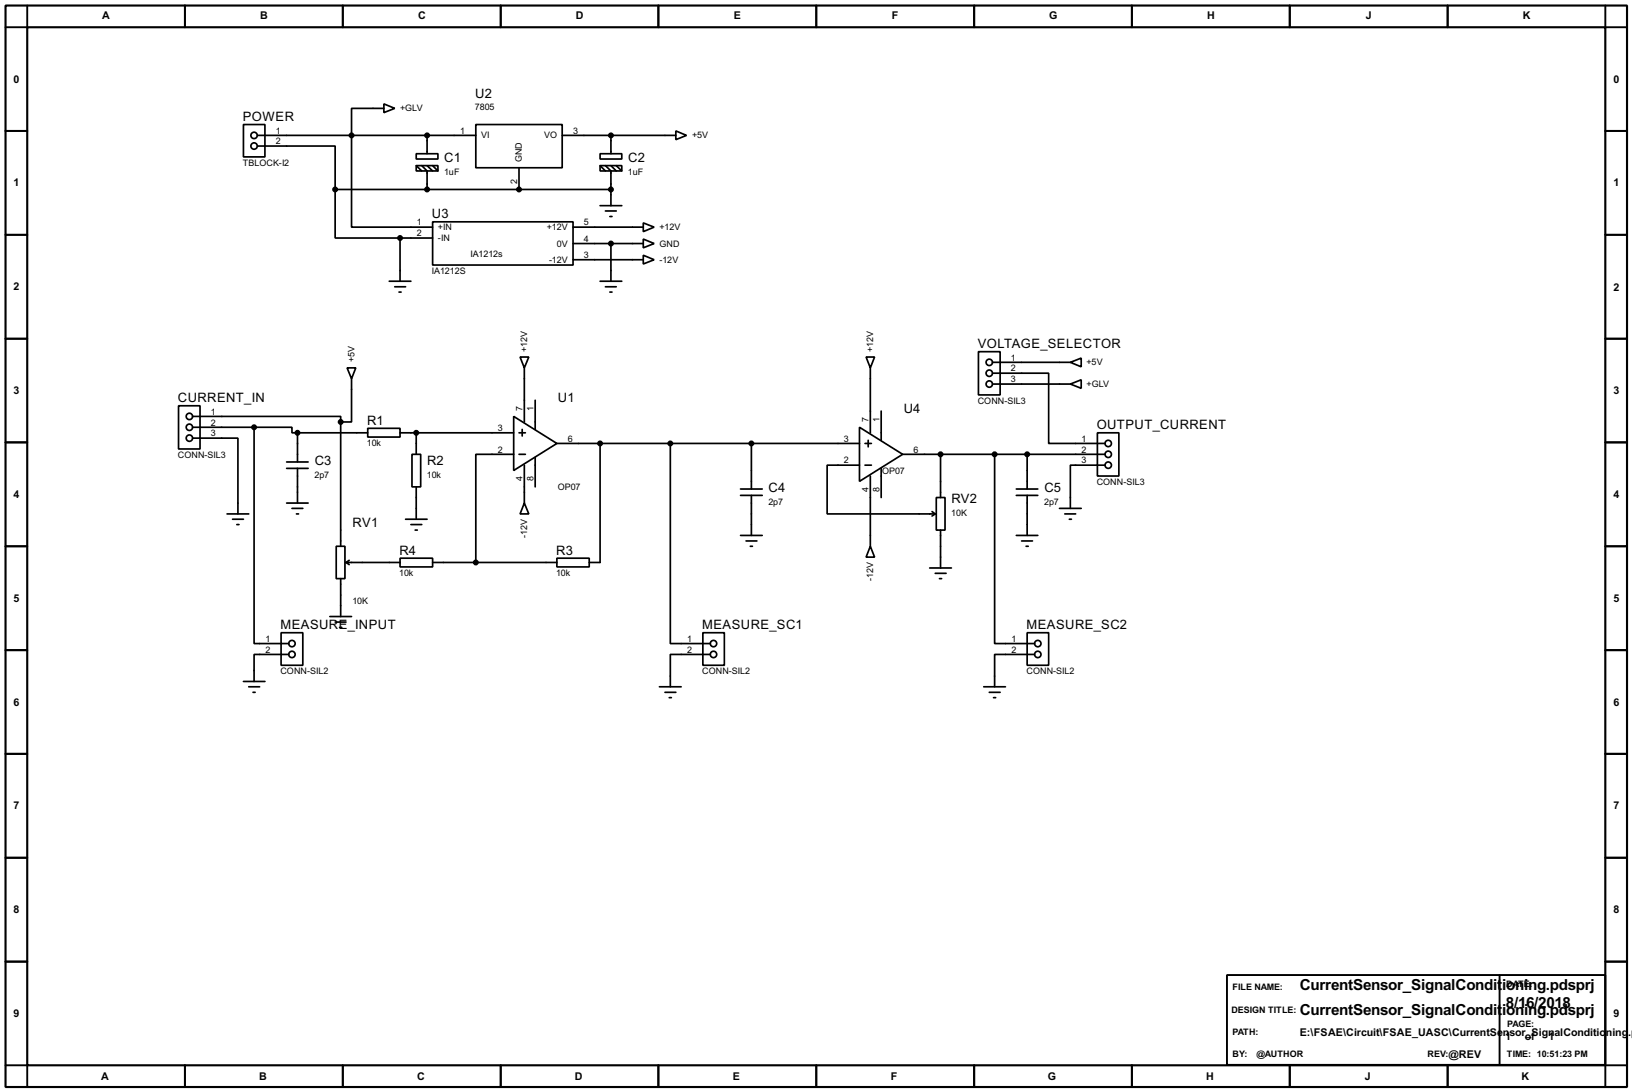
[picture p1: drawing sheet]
<svg xmlns="http://www.w3.org/2000/svg" width="383mm" height="256mm" viewBox="0 0 383 256" stroke-linecap="round" stroke-linejoin="round" font-family="sans-serif">
<path d="M1.3 1.3h381v254h-381zM6.4 6.4h370.8v243.8h-370.8z" fill="none" stroke="#000" stroke-width=".5"/>
<g fill="none" stroke="#000" stroke-width=".45">
<path d="M6.4 1.3v5.1h-5.1M43.5 1.3v5.1M80.6 1.3v5.1M117.7 1.3v5.1M154.7 1.3v5.1M191.8 1.3v5.1M228.9 1.3v5.1M266 1.3v5.1M303.1 1.3v5.1M340.2 1.3v5.1M377.2 1.3v5.1h5.1M1.3 30.8h5.1"/>
<path d="M377.2 30.8h5.1M1.3 55.2h5.1M377.2 55.2h5.1M1.3 79.6h5.1M377.2 79.6h5.1M1.3 103.9h5.1M377.2 103.9h5.1M1.3 128.3h5.1M377.2 128.3h5.1M1.3 152.7h5.1M377.2 152.7h5.1M1.3 177.1h5.1"/>
<path d="M377.2 177.1h5.1M1.3 201.5h5.1M377.2 201.5h5.1M1.3 225.9h5.1M288.3 229h88.9v21.1h-88.9zM352.4 229v21.1M377.2 225.9h5.1M1.3 250.2h5.1v5.1M43.5 250.2v5.1M80.6 250.2v5.1M117.7 250.2v5.1M154.7 250.2v5.1"/>
<path d="M191.8 250.2v5.1M228.9 250.2v5.1M266 250.2v5.1M303.1 250.2v5.1M340.2 250.2v5.1M382.3 250.2h-5.1v5.1"/>
</g>
<g fill="none" stroke="#000" stroke-width=".4">
<path d="M57.2 29.3h5.1v7.6h-5.1zM60.5 34.3h18.3v10.2M60.5 31.8h51.3M90.2 24.4l2.6 1.1-2.6 1zM90.2 25.5h-7.6v27.9h19.1M97.8 36.1h5.1v1.3h-5.1zM97.8 38.9h5.1v1.3h-5.1zM97.8 38.9l1.3 1.3M99.1 38.9l1.3 1.3v4.3M100.4 31.8v4.3M100.4 38.9l1.3 1.3M101.7 38.9l1.2 1.3"/>
<path d="M111.8 29.3h20.3v10.1h-20.3zM122 39.4v5.1M132.1 31.8h26.7M141 36.1h5.1v1.3h-5.1zM141 38.9h5.1v1.3h-5.1zM141 38.9l1.3 1.3M142.3 38.9l1.3 1.3v8.1M143.6 31.8v4.3M143.6 38.9l1.2 1.3M144.8 38.9l1.3 1.3M158.8 30.8l2.5 1-2.5 1zM78.8 44.5v11.4h15.2"/>
<path d="M78.8 44.5h64.8M94 55.9h7.7M94 55.9v10.2M101.7 52.1h33v10.2h-33zM134.7 53.4h16.5M134.7 57.2h16.5M141 48.3h5.1M142.3 49.6h2.5M143.3 50.9h.5M143.6 57.2v8.9M151.2 52.4l2.5 1-2.5 1zM151.2 56.2l2.5 1-2.5 1z"/>
<path d="M151.2 60l2.5 1-2.5 1zM91.5 66.1h5.1M92.8 67.4h2.5M93.8 68.6h.5M134.7 61h16.5M141 66.1h5.1M142.3 67.4h2.5M143.3 68.6h.5M42 95.3h5v10.2h-5zM45.3 97.8h34.8v1.3M80.1 99.1v29.2M81.6 86.4h2l-1 2.6z"/>
<path d="M82.6 89v10.1h-2.5M120.7 97.8l10.2 6.4-10.2 6.3zM122.2 83.9h2.1l-1.1 2.5zM123.2 86.4v12.7M125.8 94v6.9M203.5 83.9h2l-1 2.5zM204.5 86.4v15.3M207.1 96.6v6.8M229.9 82.6h5.1v10.2h-5.1zM233.2 87.7h13.2v16.5h13.2M233.2 85.1h18.3M233.2 90.2h18.3"/>
<path d="M251.5 85.1l2.6-1v2.1zM251.5 90.2l2.6-1v2zM45.3 102.9h10.6v17.8M45.3 100.4h14.4M59.7 100.4v50.8h8.2M59.7 100.4h8.9v1.3h1.3M67.4 110h5M67.4 108.5h5M67.4 118.2h5M68.6 119.4h2.6M69.9 101.7h16.5M69.9 101.7v6.8"/>
<path d="M69.9 110v8.2M86.4 100.6h7.6v2.1h-7.6zM94 101.7h26.7M96.8 106.7h2.1v7.7h-2.1zM97.8 101.7v5M97.8 114.4v7.6M120.7 106.7h-8.9v25.4M122 101.7h1.5M122 106.7h1.5M122.7 100.9v1.5M123.2 118.2l1.1 2.5h-2.1zM123.2 109.3v8.9"/>
<path d="M125.8 107.5v6.9M130.9 104.2h71.1M141 104.2v27.9h-2.5M157.5 104.2v47h9.4M174 116.4h5.1M174 114.9h5.1M176.6 104.2v10.7M176.6 116.4v9.4M202 100.4l10.1 6.3-10.1 6.4zM202 109.3h-7.6v11.4h25.4M203.3 104.2h1.5M203.3 109.3h1.5"/>
<path d="M204 103.4v1.6M204.5 111.8v16.5M207.1 110v6.9M212.1 106.7h47.5M220 116.9h2.1v7.6h-2.1zM221 106.7v10.2M233.7 106.7v44.5h9.4M238.8 116.4h5.1M238.8 114.9h5.1M241.4 106.7v8.2M241.4 116.4v9.4M249 119.4h5.1"/>
<path d="M257.9 101.7h5v10.1h-5zM259.6 109.3h-8.1v10.1M53.4 120.7h5.1M54.7 122h2.5M55.7 123.2h.5M69.7 120.7h.5M79 128.3h2.1v7.6h-2.1zM80.1 135.9v8.9M81.3 132.1h12.7M81.3 132.1l.8 .5M82.1 131.6l-.8 .5M94 131.1h7.7v2.1h-7.7z"/>
<path d="M95.3 122h5.1M96.6 123.2h2.5M97.6 124.5h.5M101.7 132.1h29.2M130.9 131.1h7.6v2.1h-7.6zM174 125.8h5.1M175.3 127.1h2.6M176.3 128.3h.5M204.5 128.3l1 2.6h-2zM218.5 133.4h5.1M219 120.2l.8 .5M219.8 120.7l-.8 .5"/>
<path d="M219.8 134.7h2.5M220.8 135.9h.5M221 124.5v8.9M238.8 125.8h5.1M240.1 127.1h2.5M241.1 128.3h.5M250.2 120.7h2.6M251.3 122h.5M66.1 148.6h5.1v7.7h-5.1zM67.9 153.7h-8.2v6.4M77.5 144.8h5.1M78.8 146.1h2.5"/>
<path d="M79.8 147.4h.5M165.2 148.6h5v7.7h-5zM166.9 153.7h-9.4v7.6M241.4 148.6h5v7.7h-5zM243.1 153.7h-9.4v7.6M57.2 160.1h5.1M58.5 161.3h2.5M59.5 162.6h.5M155 161.3h5.1M156.3 162.6h2.5M157.3 163.9h.5M231.2 161.3h5.1"/>
<path d="M232.5 162.6h2.5M233.5 163.9h.5"/>
<circle cx="59.7" cy="31.8" r=".75"/>
<circle cx="59.7" cy="34.3" r=".75"/>
<circle cx="44.5" cy="97.8" r=".75"/>
<circle cx="232.4" cy="87.7" r=".75"/>
<circle cx="232.4" cy="85.1" r=".75"/>
<circle cx="232.4" cy="90.2" r=".75"/>
<circle cx="44.5" cy="100.4" r=".75"/>
<circle cx="44.5" cy="102.9" r=".75"/>
<circle cx="260.4" cy="106.7" r=".75"/>
<circle cx="260.4" cy="109.3" r=".75"/>
<circle cx="260.4" cy="104.2" r=".75"/>
<circle cx="68.6" cy="153.7" r=".75"/>
<circle cx="68.6" cy="151.2" r=".75"/>
<circle cx="167.6" cy="153.7" r=".75"/>
<circle cx="167.6" cy="151.2" r=".75"/>
<circle cx="243.8" cy="153.7" r=".75"/>
<circle cx="243.8" cy="151.2" r=".75"/>
</g>
<circle cx="122" cy="44.5" r=".2" fill="#000"/>
<g fill="#000" stroke="#000" stroke-width=".4">
<circle cx="82.6" cy="31.8" r=".5"/>
<circle cx="100.3" cy="31.8" r=".5"/>
<circle cx="143.5" cy="31.8" r=".5"/>
<circle cx="78.7" cy="44.5" r=".5"/>
<circle cx="94" cy="55.9" r=".5"/>
<circle cx="100.3" cy="44.5" r=".5"/>
<circle cx="121.9" cy="44.5" r=".5"/>
<circle cx="143.5" cy="57.2" r=".5"/>
<circle cx="143.5" cy="44.5" r=".5"/>
<circle cx="80" cy="99.1" r=".5"/>
<circle cx="59.7" cy="100.4" r=".5"/>
<circle cx="69.9" cy="101.7" r=".5"/>
<circle cx="97.8" cy="101.7" r=".5"/>
<circle cx="141" cy="104.2" r=".5"/>
<circle cx="157.5" cy="104.2" r=".5"/>
<circle cx="176.5" cy="104.2" r=".5"/>
<circle cx="221" cy="106.7" r=".5"/>
<circle cx="233.7" cy="106.7" r=".5"/>
<circle cx="241.3" cy="106.7" r=".5"/>
<circle cx="111.8" cy="132.1" r=".5"/>
</g>
<g font-size="4">
<text x="305.4" y="232.6">CurrentSensor_SignalCondit</text>
<text x="353" y="232.6">ioning.pdsprj</text>
<text x="305.4" y="238.4">CurrentSensor_SignalCondit</text>
<text x="353" y="238.4">ioning.pdsprj</text>
<text x="353.9" y="236.7">8/16/2018</text>
</g>
<g font-size="3.4">
<text x="111.7" y="22.9">U2</text>
<text x="57.1" y="28.5">POWER</text>
<text x="104.4" y="38.1">C1</text>
<text x="147.6" y="38.1">C2</text>
<text x="101.5" y="51.3">U3</text>
<text x="229.8" y="81.8">VOLTAGE_SELECTOR</text>
<text x="41.8" y="94.5">CURRENT_IN</text>
<text x="131.1" y="94.5">U1</text>
<text x="86.3" y="99.8">R1</text>
<text x="212.4" y="97">U4</text>
<text x="257.7" y="100.9">OUTPUT_CURRENT</text>
<text x="74" y="109.3">C3</text>
<text x="100.4" y="109.3">R2</text>
<text x="180.6" y="115.6">C4</text>
<text x="223.6" y="118.2">RV2</text>
<text x="245.4" y="115.6">C5</text>
<text x="82.9" y="123.7">RV1</text>
<text x="93.9" y="130.3">R4</text>
<text x="130.7" y="130.3">R3</text>
<text x="65.9" y="147.8">MEASURE_INPUT</text>
<text x="165" y="147.8">MEASURE_SC1</text>
<text x="241.2" y="147.8">MEASURE_SC2</text>
</g>
<g font-size="2.8">
<text x="24" y="4.5">A</text>
<text x="61.1" y="4.5">B</text>
<text x="98.2" y="4.5">C</text>
<text x="135.3" y="4.5">D</text>
<text x="172.4" y="4.5">E</text>
<text x="209.6" y="4.5">F</text>
<text x="246.5" y="4.5">G</text>
<text x="283.6" y="4.5">H</text>
<text x="320.9" y="4.5">J</text>
<text x="357.8" y="4.5">K</text>
<text x="3.2" y="19.4">0</text>
<text x="379.1" y="19.4">0</text>
<text x="3.2" y="43.8">1</text>
<text x="379.1" y="43.8">1</text>
<text x="3.2" y="68.2">2</text>
<text x="379.1" y="68.4">2</text>
<text x="3.2" y="92.6">3</text>
<text x="379.1" y="92.6">3</text>
<text x="3.2" y="117">4</text>
<text x="379.1" y="117">4</text>
<text x="3.2" y="141.4">5</text>
<text x="379.1" y="141.4">5</text>
<text x="3.2" y="165.8">6</text>
<text x="379.1" y="165.8">6</text>
<text x="3.2" y="190.1">7</text>
<text x="379.1" y="190.1">7</text>
<text x="3.2" y="214.5">8</text>
<text x="379.1" y="214.5">8</text>
<text x="3.2" y="238.9">9</text>
<text x="379.1" y="238.9">9</text>
<text x="305.4" y="243.3">E:\FSAE\Circuit\FSAE_UASC\CurrentSe</text>
<text x="353.2" y="243.3">nsor_SignalConditio</text>
<text x="353.7" y="244.4">1</text>
<text x="358.3" y="244.4">of</text>
<text x="363.9" y="244.4">1</text>
<text x="377.4" y="243.3">ning</text>
<text x="382.6" y="243.3">.p</text>
<text x="340.4" y="248.4">@REV</text>
<text x="23.8" y="253.6">A</text>
<text x="60.9" y="253.6">B</text>
<text x="98" y="253.6">C</text>
<text x="135" y="253.6">D</text>
<text x="172.2" y="253.6">E</text>
<text x="209.3" y="253.6">F</text>
<text x="246.2" y="253.6">G</text>
<text x="283.4" y="253.6">H</text>
<text x="320.7" y="253.6">J</text>
<text x="357.5" y="253.6">K</text>
</g>
<g font-size="2.4">
<text x="94" y="26.1">+GLV</text>
<text x="111.6" y="25.8">7805</text>
<text x="64.8" y="31.4">1</text>
<text x="64.8" y="33.9">2</text>
<text x="108.1" y="31.4">1</text>
<text x="113.1" y="32.5">VI</text>
<text x="127.8" y="32.5">VO</text>
<text x="134.7" y="31.4">3</text>
<text x="162.6" y="32.5">+5V</text>
<text x="57" y="38.9">TBLOCK-I2</text>
<text x="104.4" y="41.1">1uF</text>
<text x="122.7" y="38.1" transform="rotate(-90 122.7 38.1)">GND</text>
<text x="147.6" y="41.1">1uF</text>
<text x="121.6" y="43.1" transform="rotate(-90 121.6 43.1)">2</text>
<text x="98" y="52.9">1</text>
<text x="137.2" y="52.9">5</text>
<text x="98" y="55.5">2</text>
<text x="102.9" y="54">+IN</text>
<text x="102.9" y="56.6">-IN</text>
<text x="128.5" y="54">+12V</text>
<text x="130.9" y="57.9">0V</text>
<text x="137.2" y="56.8">4</text>
<text x="155" y="54">+12V</text>
<text x="155" y="57.9">GND</text>
<text x="101.5" y="64.3">IA1212S</text>
<text x="110.5" y="60.3">IA1212s</text>
<text x="129" y="61.7">-12V</text>
<text x="137.2" y="60.6">3</text>
<text x="155" y="61.7">-12V</text>
<text x="123.9" y="82.6" transform="rotate(-90 123.9 82.6)">+12V</text>
<text x="205.2" y="82.6" transform="rotate(-90 205.2 82.6)">+12V</text>
<text x="83.3" y="85.1" transform="rotate(-90 83.3 85.1)">+5V</text>
<text x="237.5" y="84.7">1</text>
<text x="237.5" y="87.3">2</text>
<text x="237.5" y="89.8">3</text>
<text x="255.3" y="85.8">+5V</text>
<text x="229.7" y="94.9">CONN-SIL3</text>
<text x="255.3" y="90.9">+GLV</text>
<text x="49.6" y="97.4">1</text>
<text x="49.6" y="100">2</text>
<text x="117" y="101.2">3</text>
<text x="122.8" y="96.5" transform="rotate(-90 122.8 96.5)">7</text>
<text x="125.4" y="96.6" transform="rotate(-90 125.4 96.6)">1</text>
<text x="204.1" y="99.1" transform="rotate(-90 204.1 99.1)">7</text>
<text x="206.7" y="99.1" transform="rotate(-90 206.7 99.1)">1</text>
<text x="41.8" y="107.6">CONN-SIL3</text>
<text x="49.6" y="102.5">3</text>
<text x="86.2" y="104.8">10k</text>
<text x="117" y="106.3">2</text>
<text x="133.4" y="103.8">6</text>
<text x="198.3" y="103.8">3</text>
<text x="214.7" y="106.3">6</text>
<text x="254.2" y="103.8">1</text>
<text x="254.2" y="106.3">2</text>
<text x="73.9" y="112.2">2p7</text>
<text x="100.3" y="112.2">10k</text>
<text x="122.8" y="113" transform="rotate(-90 122.8 113)">4</text>
<text x="125.4" y="113" transform="rotate(-90 125.4 113)">8</text>
<text x="198.3" y="108.9">2</text>
<text x="207.3" y="111.4">OP07</text>
<text x="254.2" y="108.9">3</text>
<text x="257.7" y="113.9">CONN-SIL3</text>
<text x="131.1" y="115.2">OP07</text>
<text x="180.6" y="118.6">2p7</text>
<text x="204.1" y="115.5" transform="rotate(-90 204.1 115.5)">4</text>
<text x="206.7" y="115.5" transform="rotate(-90 206.7 115.5)">8</text>
<text x="245.4" y="118.6">2p7</text>
<text x="223.5" y="121.1">10K</text>
<text x="123.9" y="126.4" transform="rotate(-90 123.9 126.4)">-12V</text>
<text x="93.8" y="135.3">10k</text>
<text x="130.7" y="135.3">10k</text>
<text x="205.2" y="136.5" transform="rotate(-90 205.2 136.5)">-12V</text>
<text x="82.8" y="141.9">10K</text>
<text x="62.4" y="150.8">1</text>
<text x="62.4" y="153.3">2</text>
<text x="161.5" y="150.8">1</text>
<text x="161.5" y="153.3">2</text>
<text x="237.7" y="150.8">1</text>
<text x="237.7" y="153.3">2</text>
<text x="65.9" y="158.4">CONN-SIL2</text>
<text x="165" y="158.4">CONN-SIL2</text>
<text x="241.2" y="158.4">CONN-SIL2</text>
<text x="289.6" y="232.4">FILE NAME:</text>
<text x="353.9" y="231.9">DATE:</text>
<text x="289.3" y="237.9">DESIGN TITLE:</text>
<text x="289.6" y="243.2">PATH:</text>
<text x="354.1" y="241.3">PAGE:</text>
<text x="289.6" y="248.2">BY:</text>
<text x="295.2" y="248.2">@AUTHOR</text>
<text x="335.4" y="248.3">REV:</text>
<text x="354.1" y="248.3">TIME: 10:51:23 PM</text>
</g>
</svg>
